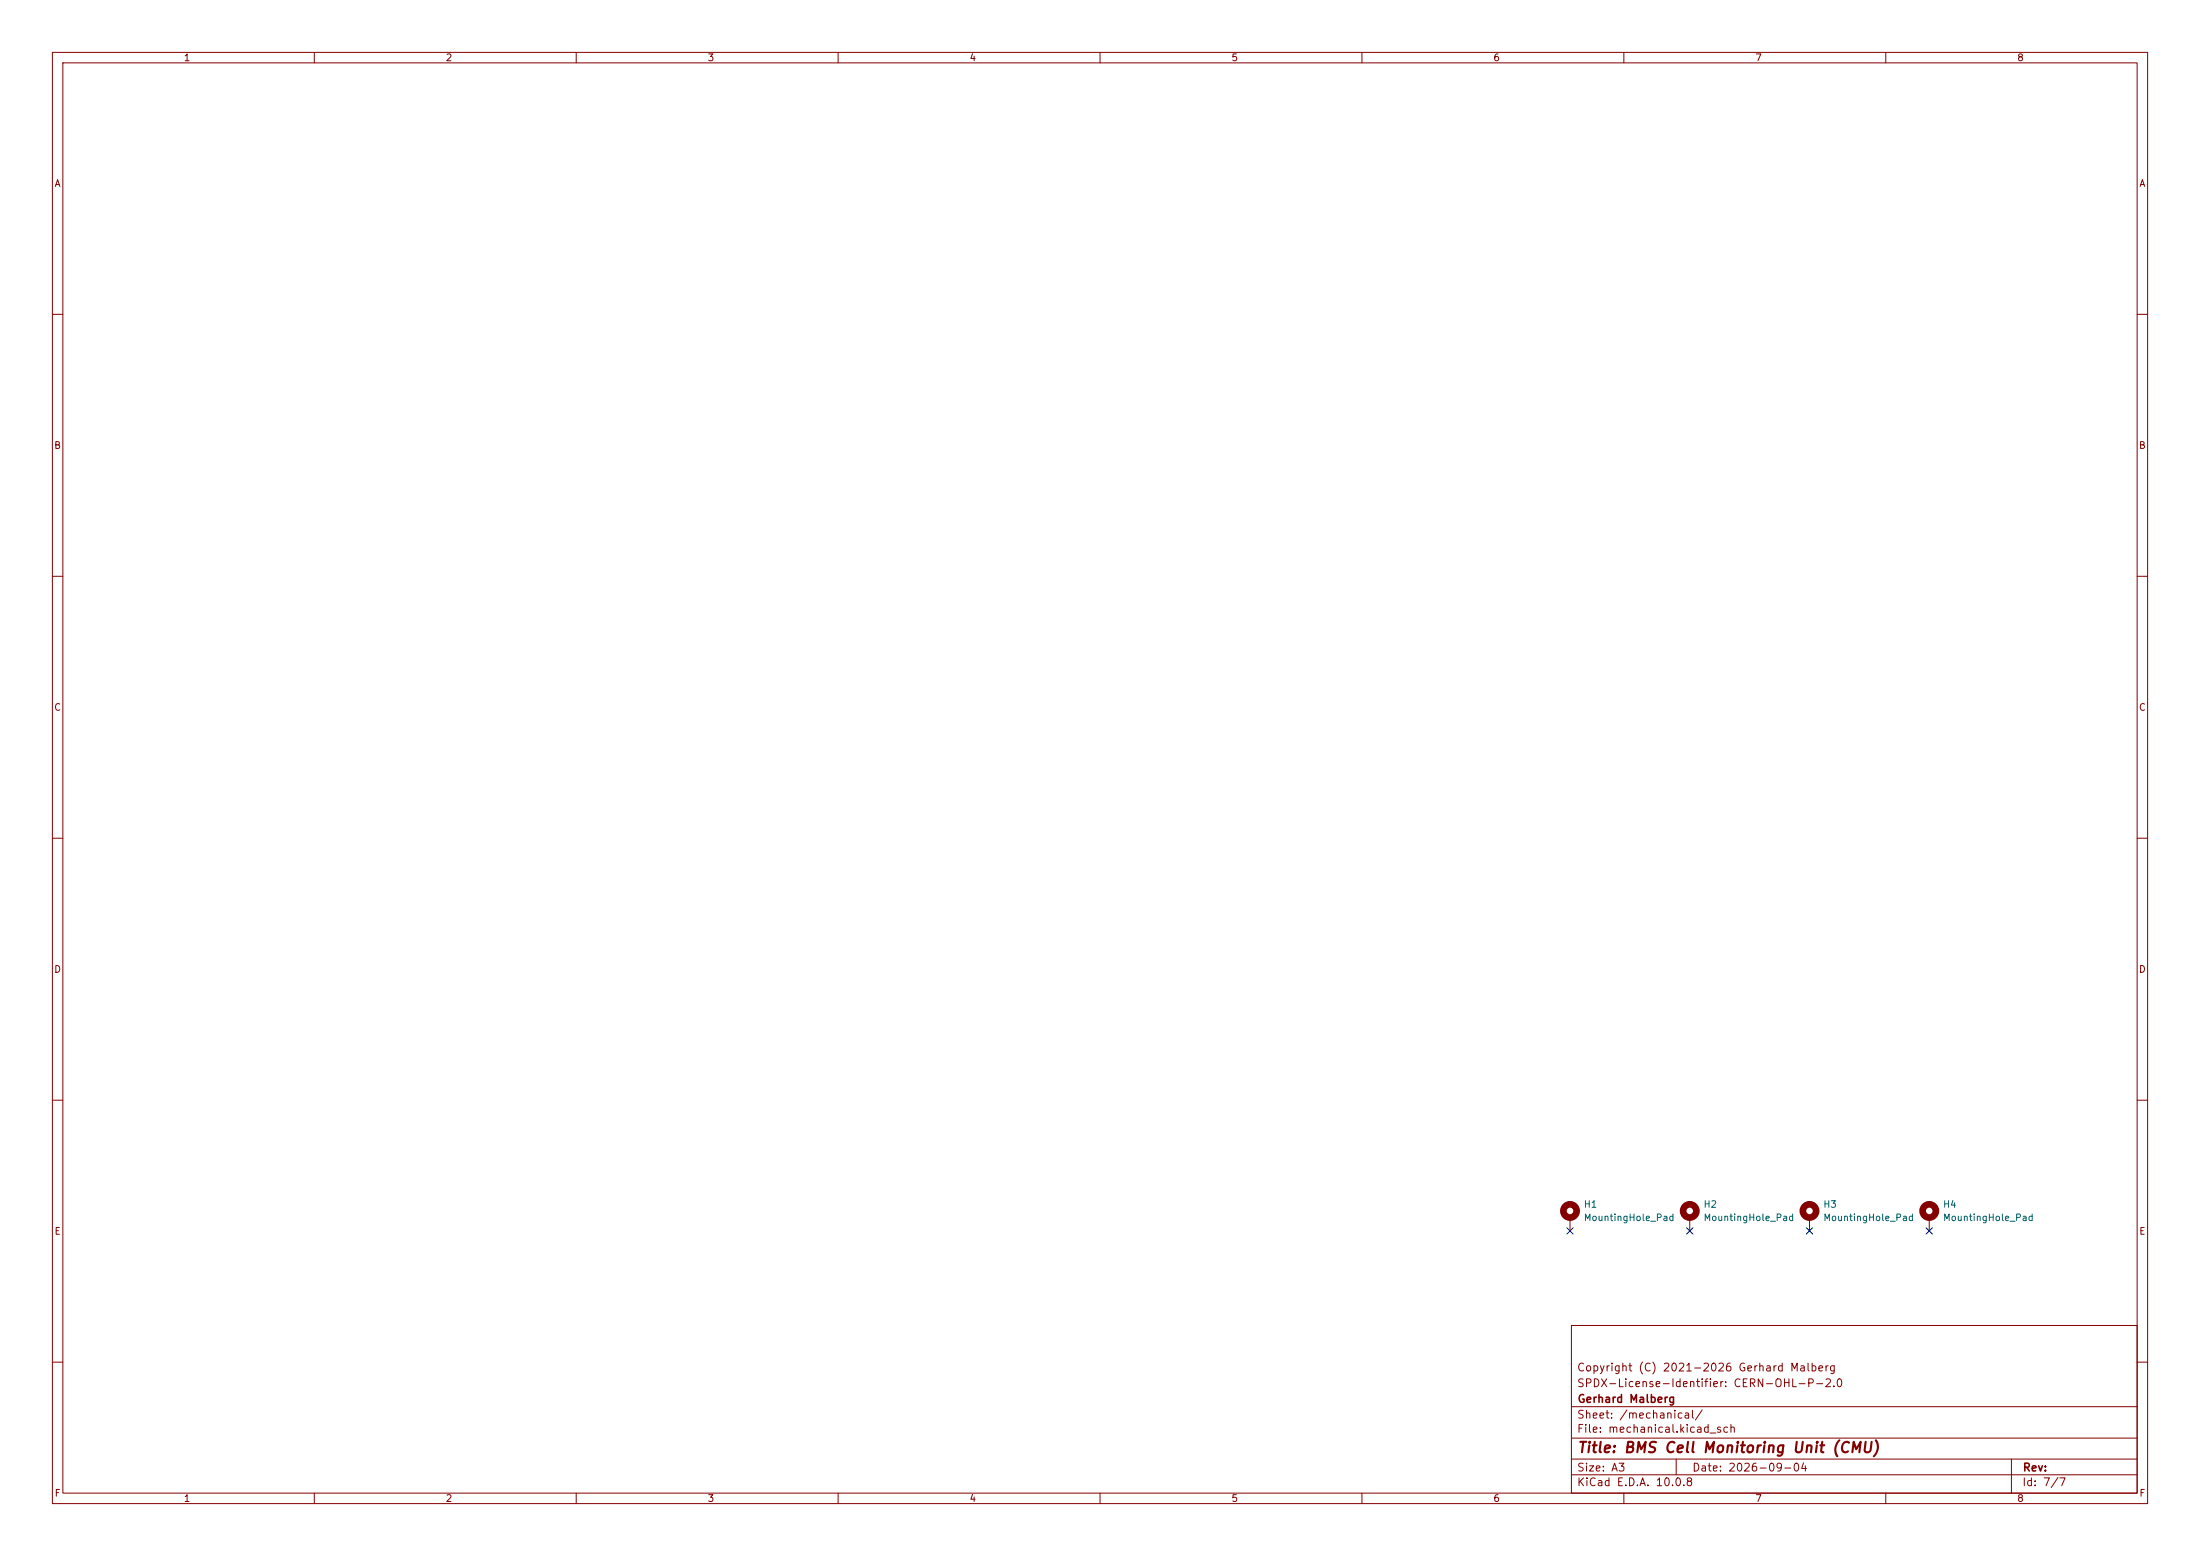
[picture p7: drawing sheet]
<svg xmlns="http://www.w3.org/2000/svg" width="420mm" height="297mm" viewBox="0 0 420 297" stroke-linecap="round" stroke-linejoin="round" font-family="sans-serif">
<g fill="none" stroke="#840000" stroke-width=".19">
<path d="M10 10h400v277h-400zM12 12h396v273h-396zM60 10v2M110 10v2M160 10v2M210 10v2M260 10v2M310 10v2M360 10v2M10 60h2M408 60h2M10 110h2"/>
<path d="M408 110h2M10 160h2M408 160h2M10 210h2M408 210h2M299.7 232.4v2.5M322.6 232.4v2.5M345.4 232.4v2.5M368.3 232.4v2.5M300 253h108v32h-108zM10 260h2M300 278.5h108"/>
<path d="M300 274.5h108M300 268.5h108M320 278.5v3M384 278.5v6.5M408 260h2M60 285v2M110 285v2M160 285v2M210 285v2M260 285v2M300 281.5h108M310 285v2"/>
<path d="M360 285v2"/>
</g>
<g fill="none" stroke="#840000" stroke-width="1.3">
<circle cx="299.7" cy="231.1" r="1.27"/>
<circle cx="322.6" cy="231.1" r="1.27"/>
<circle cx="345.4" cy="231.1" r="1.27"/>
<circle cx="368.3" cy="231.1" r="1.27"/>
</g>
<path d="M299.1 234.3l1.2 1.3M300.3 234.3l-1.2 1.3M322 234.3l1.2 1.3M323.2 234.3l-1.2 1.3M344.8 234.3l1.2 1.3M346 234.3l-1.2 1.3M367.7 234.3l1.2 1.3M368.9 234.3l-1.2 1.3" fill="none" stroke="#000084" stroke-width=".19"/>
<text font-size="2" fill="#840000" x="301" y="277.8">Title: BMS Cell Monitoring Unit (CMU)</text>
<g font-size="1.5" fill="#840000">
<text x="300.9" y="262.1">Copyright (C) 2021-2026 Gerhard Malberg</text>
<text x="300.9" y="265.1">SPDX-License-Identifier: CERN-OHL-P-2.0</text>
<text x="301" y="268.1">Gerhard Malberg</text>
<text x="300.9" y="273.8">File: mechanical.kicad_sch</text>
<text x="300.9" y="271.1">Sheet: /mechanical/</text>
<text x="300.9" y="281.2">Size: A3</text>
<text x="322.9" y="281.2">Date: 2026-09-04</text>
<text x="386" y="281.2">Rev:</text>
<text x="300.9" y="284">KiCad E.D.A. 10.0.8</text>
<text x="385.9" y="284">Id: 7/7</text>
</g>
<g font-size="1.3" fill="#840000">
<text x="35" y="12">1</text>
<text x="85" y="12">2</text>
<text x="135" y="12">3</text>
<text x="185" y="12">4</text>
<text x="235" y="12">5</text>
<text x="285" y="12">6</text>
<text x="335" y="12">7</text>
<text x="385" y="12">8</text>
<text x="10.3" y="36">A</text>
<text x="408.3" y="36">A</text>
<text x="10.2" y="86">B</text>
<text x="408.2" y="86">B</text>
<text x="10.2" y="136">C</text>
<text x="408.2" y="136">C</text>
<text x="10.2" y="186">D</text>
<text x="408.2" y="186">D</text>
<text x="10.3" y="236">E</text>
<text x="408.3" y="236">E</text>
<text x="10.3" y="286">F</text>
<text x="35" y="287">1</text>
<text x="85" y="287">2</text>
<text x="135" y="287">3</text>
<text x="185" y="287">4</text>
<text x="235" y="287">5</text>
<text x="285" y="287">6</text>
<text x="335" y="287">7</text>
<text x="385" y="287">8</text>
<text x="408.3" y="286">F</text>
</g>
<g font-size="1.3" fill="#006464">
<text x="302.2" y="230.8">H1</text>
<text x="302.2" y="233.4">MountingHole_Pad</text>
<text x="325.1" y="230.8">H2</text>
<text x="325.1" y="233.4">MountingHole_Pad</text>
<text x="348" y="230.8">H3</text>
<text x="348" y="233.4">MountingHole_Pad</text>
<text x="370.8" y="230.8">H4</text>
<text x="370.8" y="233.4">MountingHole_Pad</text>
</g>
</svg>
